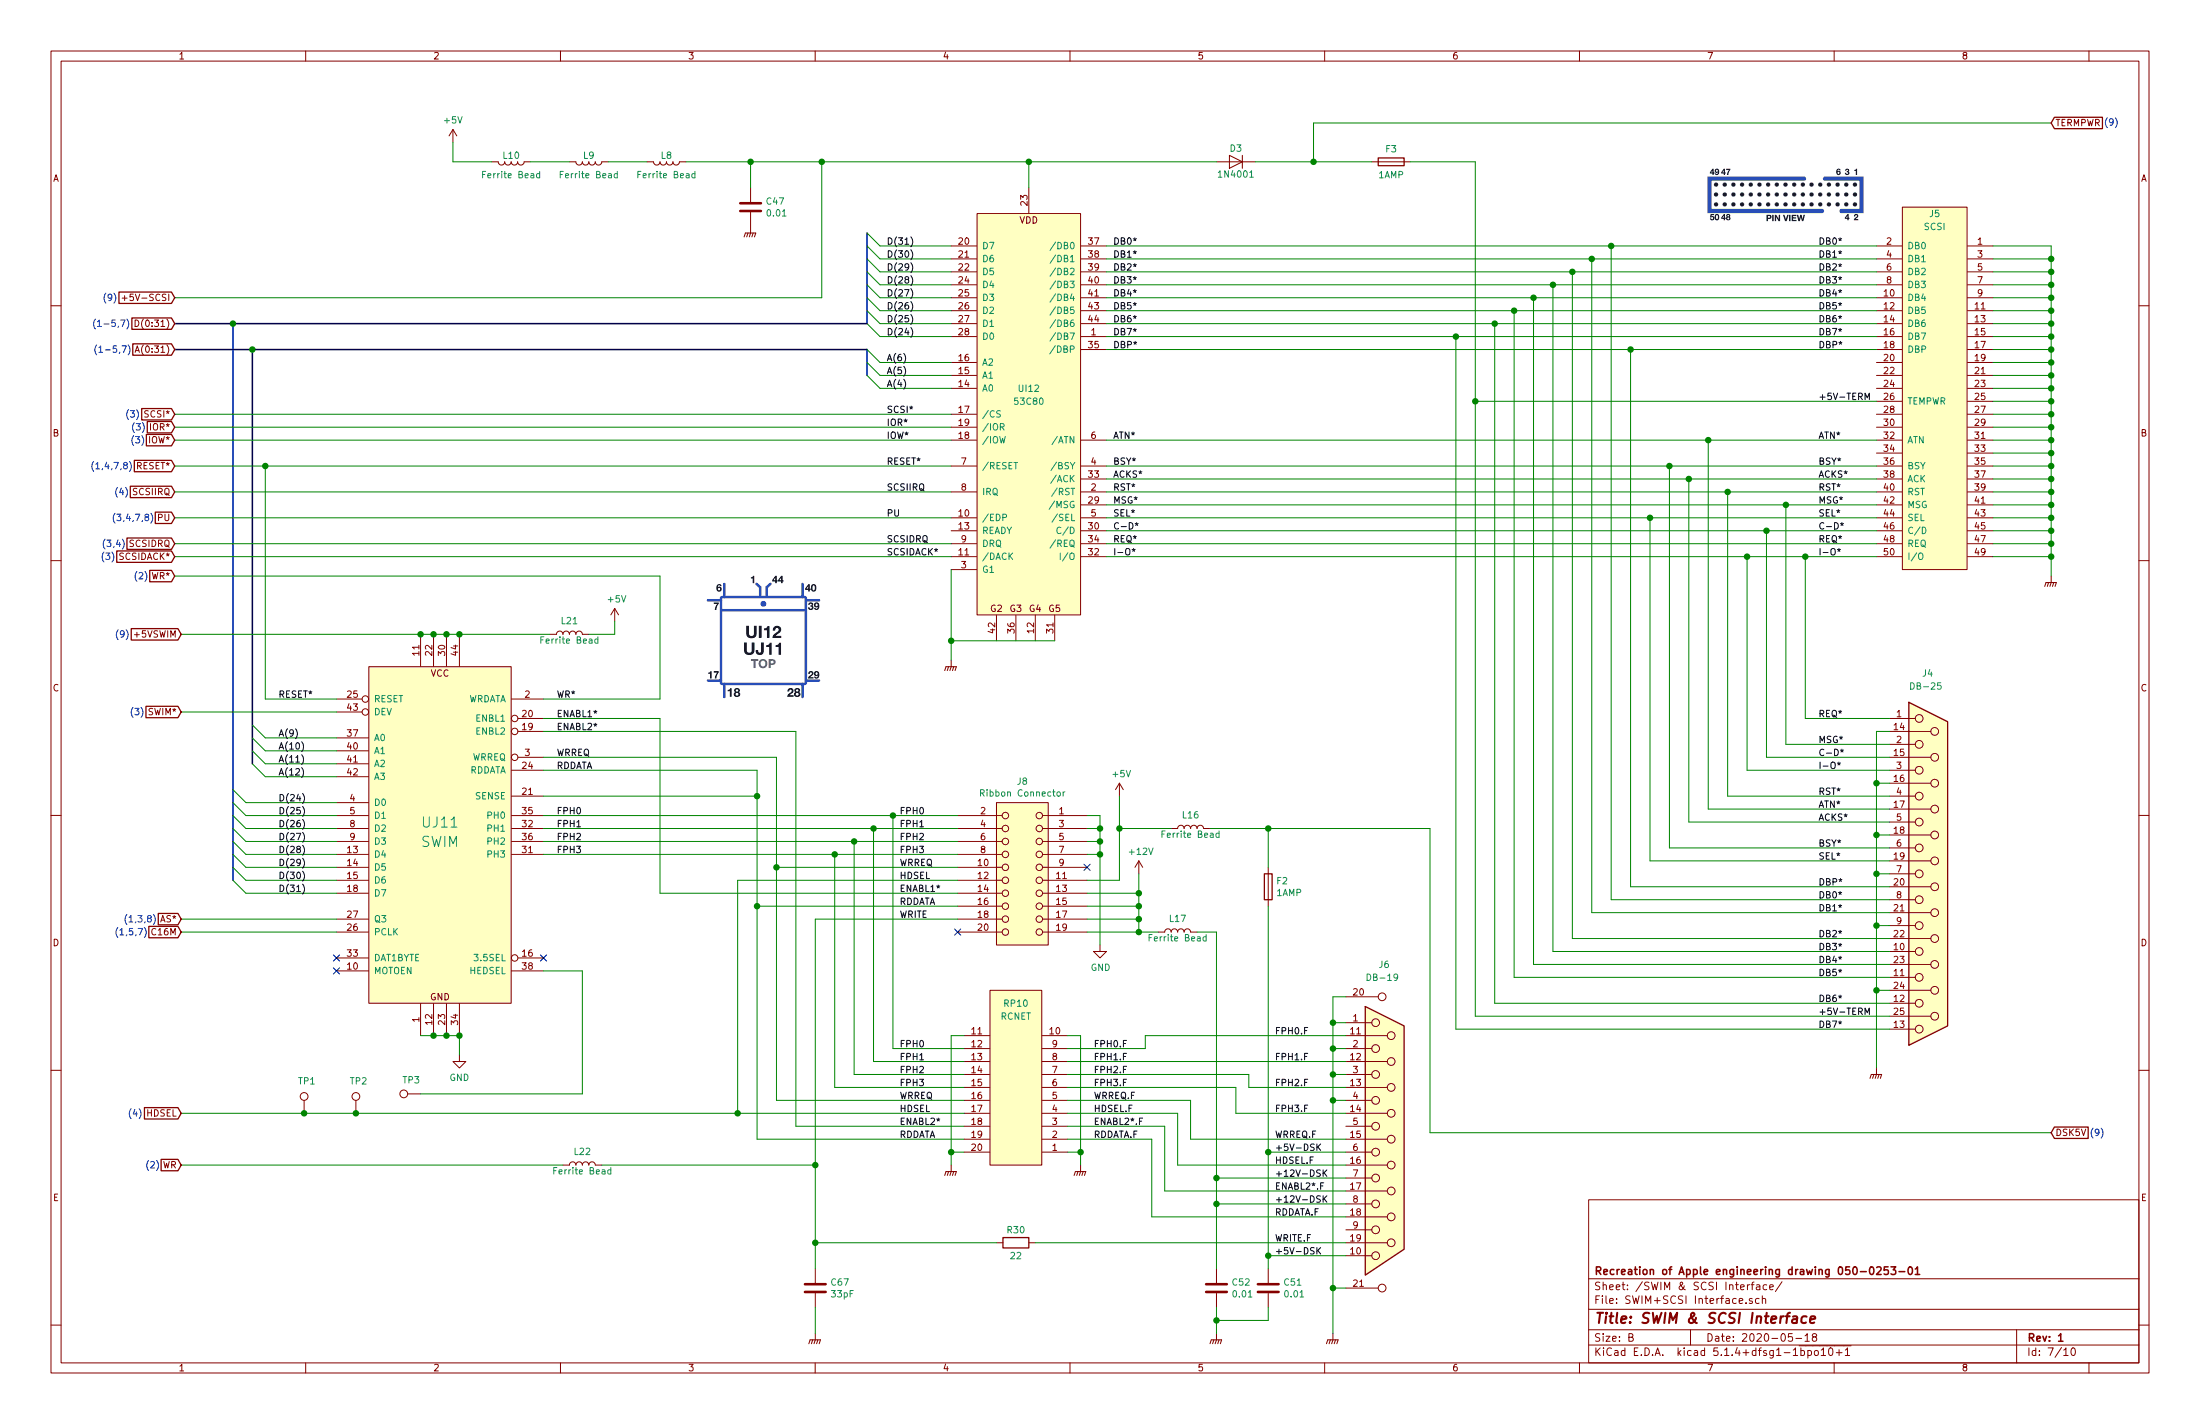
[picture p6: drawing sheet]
EESchema Schematic File Version 4
LIBS:Macintosh SE30 Main Logic Board-cache
EELAYER 30 0
EELAYER END
$Descr B 17000 11000
encoding utf-8
Sheet 7 10
Title "SWIM & SCSI Interface"
Date "2020-05-18"
Rev "1"
Comp "Recreation of Apple engineering drawing 050-0253-01"
Comment1 ""
Comment2 ""
Comment3 ""
Comment4 ""
$EndDescr
$Comp
L Macintosh_SE_30_Components:SCSI J5
U 1 1
P 14950 1650
F 0 "J5" H 14950 1650 50  0000 C CNN
F 1 "SCSI" H 14950 1550 50  0000 C CNN
F 2 "" H 14950 1650 50  0001 C CNN
F 3 "" H 14950 1650 50  0001 C CNN
	1    14950 1650
	1    0    0    -1  
$EndComp
$Comp
L Macintosh_SE_30_Components:DB-19 J6
U 1 1
P 10700 9100
F 0 "J6" H 10650 10750 50  0000 L CNN
F 1 "DB-19" H 10550 10650 50  0000 L CNN
F 2 "" H 10700 9100 50  0001 C CNN
F 3 " ~" H 10700 9100 50  0001 C CNN
	1    10700 9100
	1    0    0    -1  
$EndComp
$Comp
L Macintosh_SE_30_Components:SWIM UJ?
U 1 1
P 3400 5250
AR Path="/5EC2911C" Ref="UJ?"  Part="1" 
AR Path="/5EC6E34D/5EC2911C" Ref="UJ11"  Part="1" 
F 0 "UJ11" H 3400 4150 79  0000 C CNN
F 1 "SWIM" H 3400 4000 79  0000 C CNN
F 2 "" H 3200 5200 50  0001 C CNN
F 3 "" H 3200 5200 50  0001 C CNN
	1    3400 5250
	1    0    0    -1  
$EndComp
Wire Wire Line
	15400 1900 15850 1900
Wire Wire Line
	15850 1900 15850 2000
Wire Wire Line
	15850 4300 15400 4300
Wire Wire Line
	15400 4200 15850 4200
Connection ~ 15850 4200
Wire Wire Line
	15850 4200 15850 4300
Wire Wire Line
	15400 4100 15850 4100
Connection ~ 15850 4100
Wire Wire Line
	15850 4100 15850 4200
Wire Wire Line
	15400 4000 15850 4000
Connection ~ 15850 4000
Wire Wire Line
	15850 4000 15850 4100
Wire Wire Line
	15400 3900 15850 3900
Connection ~ 15850 3900
Wire Wire Line
	15850 3900 15850 4000
Wire Wire Line
	15400 3800 15850 3800
Connection ~ 15850 3800
Wire Wire Line
	15850 3800 15850 3900
Wire Wire Line
	15400 3700 15850 3700
Connection ~ 15850 3700
Wire Wire Line
	15850 3700 15850 3800
Wire Wire Line
	15400 3600 15850 3600
Connection ~ 15850 3600
Wire Wire Line
	15850 3600 15850 3700
Wire Wire Line
	15400 3500 15850 3500
Connection ~ 15850 3500
Wire Wire Line
	15850 3500 15850 3600
Wire Wire Line
	15400 3400 15850 3400
Connection ~ 15850 3400
Wire Wire Line
	15850 3400 15850 3500
Wire Wire Line
	15400 3300 15850 3300
Connection ~ 15850 3300
Wire Wire Line
	15850 3300 15850 3400
Wire Wire Line
	15400 3200 15850 3200
Connection ~ 15850 3200
Wire Wire Line
	15850 3200 15850 3300
Wire Wire Line
	15400 3100 15850 3100
Connection ~ 15850 3100
Wire Wire Line
	15850 3100 15850 3200
Wire Wire Line
	15400 3000 15850 3000
Connection ~ 15850 3000
Wire Wire Line
	15850 3000 15850 3100
Wire Wire Line
	15400 2900 15850 2900
Connection ~ 15850 2900
Wire Wire Line
	15850 2900 15850 3000
Wire Wire Line
	15400 2800 15850 2800
Connection ~ 15850 2800
Wire Wire Line
	15850 2800 15850 2900
Wire Wire Line
	15400 2700 15850 2700
Connection ~ 15850 2700
Wire Wire Line
	15850 2700 15850 2800
Wire Wire Line
	15400 2600 15850 2600
Connection ~ 15850 2600
Wire Wire Line
	15850 2600 15850 2700
Wire Wire Line
	15400 2500 15850 2500
Connection ~ 15850 2500
Wire Wire Line
	15850 2500 15850 2600
Wire Wire Line
	15400 2400 15850 2400
Connection ~ 15850 2400
Wire Wire Line
	15850 2400 15850 2500
Wire Wire Line
	15400 2300 15850 2300
Connection ~ 15850 2300
Wire Wire Line
	15850 2300 15850 2400
Wire Wire Line
	15400 2200 15850 2200
Connection ~ 15850 2200
Wire Wire Line
	15850 2200 15850 2300
Wire Wire Line
	15400 2100 15850 2100
Connection ~ 15850 2100
Wire Wire Line
	15850 2100 15850 2200
Wire Wire Line
	15400 2000 15850 2000
Connection ~ 15850 2000
Wire Wire Line
	15850 2000 15850 2100
Wire Wire Line
	14500 1900 12450 1900
Wire Wire Line
	14500 2700 12600 2700
Wire Wire Line
	14500 2500 11550 2500
Wire Wire Line
	14500 2300 11850 2300
Wire Wire Line
	14500 3800 13350 3800
Wire Wire Line
	14500 4000 12750 4000
Wire Wire Line
	13950 4300 13950 5550
Wire Wire Line
	13950 5550 14600 5550
Connection ~ 13950 4300
Wire Wire Line
	13950 4300 14500 4300
Wire Wire Line
	14500 3100 11400 3100
Text Label 14050 3100 0    50   ~ 0
+5V-TERM
Text Label 14050 3400 0    50   ~ 0
ATN*
Text Label 14050 3600 0    50   ~ 0
BSY*
Text Label 14050 3700 0    50   ~ 0
ACKS*
Text Label 14050 3800 0    50   ~ 0
RST*
Text Label 14050 3900 0    50   ~ 0
MSG*
Text Label 14050 4000 0    50   ~ 0
SEL*
Text Label 14050 4100 0    50   ~ 0
C-D*
Text Label 14050 4200 0    50   ~ 0
REQ*
Text Label 14050 4300 0    50   ~ 0
I-O*
Text Label 14050 2700 0    50   ~ 0
DBP*
Text Label 14050 2600 0    50   ~ 0
DB7*
Text Label 14050 2500 0    50   ~ 0
DB6*
Text Label 14050 2400 0    50   ~ 0
DB5*
Text Label 14050 2300 0    50   ~ 0
DB4*
Text Label 14050 2200 0    50   ~ 0
DB3*
Text Label 14050 2100 0    50   ~ 0
DB2*
Text Label 14050 2000 0    50   ~ 0
DB1*
Text Label 14050 1900 0    50   ~ 0
DB0*
Text Label 14050 5550 0    50   ~ 0
REQ*
Wire Wire Line
	14600 5650 14500 5650
Wire Wire Line
	14500 5650 14500 6050
Wire Wire Line
	14500 7650 14600 7650
Wire Wire Line
	14500 7650 14500 8250
Connection ~ 14500 7650
Wire Wire Line
	14600 6050 14500 6050
Connection ~ 14500 6050
Wire Wire Line
	14500 6050 14500 6450
Wire Wire Line
	14600 6450 14500 6450
Connection ~ 14500 6450
Wire Wire Line
	14500 6450 14500 6750
Wire Wire Line
	14500 6750 14600 6750
Connection ~ 14500 6750
Wire Wire Line
	14500 6750 14500 7150
Wire Wire Line
	14600 7150 14500 7150
Connection ~ 14500 7150
Wire Wire Line
	14500 7150 14500 7650
$Comp
L power:GNDPWR #PWR?
U 1 1
P 14500 8250
F 0 "#PWR?" H 14500 8050 50  0001 C CNN
F 1 "GNDPWR" H 14504 8096 50  0001 C CNN
F 2 "" H 14500 8200 50  0001 C CNN
F 3 "" H 14500 8200 50  0001 C CNN
	1    14500 8250
	1    0    0    -1  
$EndComp
Wire Wire Line
	14600 5750 13800 5750
Wire Wire Line
	13800 5750 13800 3900
Connection ~ 13800 3900
Wire Wire Line
	13800 3900 14500 3900
Text Label 14050 5750 0    50   ~ 0
MSG*
Wire Wire Line
	14600 5850 13650 5850
Wire Wire Line
	13650 5850 13650 4100
Connection ~ 13650 4100
Wire Wire Line
	13650 4100 14500 4100
Text Label 14050 5850 0    50   ~ 0
C-D*
Wire Wire Line
	14600 5950 13500 5950
Wire Wire Line
	13500 5950 13500 4300
Connection ~ 13500 4300
Wire Wire Line
	13500 4300 13950 4300
Text Label 14050 5950 0    50   ~ 0
I-O*
Wire Wire Line
	14600 6150 13350 6150
Wire Wire Line
	13350 6150 13350 3800
Connection ~ 13350 3800
Text Label 14050 6150 0    50   ~ 0
RST*
Wire Wire Line
	14600 6250 13200 6250
Wire Wire Line
	13200 6250 13200 3400
Connection ~ 13200 3400
Wire Wire Line
	13200 3400 14500 3400
Text Label 14050 6250 0    50   ~ 0
ATN*
Wire Wire Line
	14600 6350 13050 6350
Wire Wire Line
	13050 6350 13050 3700
Connection ~ 13050 3700
Wire Wire Line
	13050 3700 14500 3700
Text Label 14050 6350 0    50   ~ 0
ACKS*
Wire Wire Line
	14600 6550 12900 6550
Wire Wire Line
	12900 6550 12900 3600
Connection ~ 12900 3600
Wire Wire Line
	12900 3600 14500 3600
Text Label 14050 6550 0    50   ~ 0
BSY*
Wire Wire Line
	14600 6650 12750 6650
Wire Wire Line
	12750 6650 12750 4000
Connection ~ 12750 4000
Text Label 14050 6650 0    50   ~ 0
SEL*
Wire Wire Line
	14500 2100 12150 2100
Wire Wire Line
	14600 6850 12600 6850
Wire Wire Line
	12600 6850 12600 2700
Connection ~ 12600 2700
Text Label 14050 6850 0    50   ~ 0
DBP*
Wire Wire Line
	14600 6950 12450 6950
Wire Wire Line
	12450 6950 12450 1900
Connection ~ 12450 1900
Text Label 14050 6950 0    50   ~ 0
DB0*
Wire Wire Line
	14600 7050 12300 7050
Wire Wire Line
	12300 7050 12300 2000
Connection ~ 12300 2000
Wire Wire Line
	12300 2000 14500 2000
Text Label 14050 7050 0    50   ~ 0
DB1*
Wire Wire Line
	14600 7250 12150 7250
Wire Wire Line
	12150 7250 12150 2100
Connection ~ 12150 2100
Text Label 14050 7250 0    50   ~ 0
DB2*
Wire Wire Line
	14600 7350 12000 7350
Wire Wire Line
	12000 7350 12000 2200
Connection ~ 12000 2200
Wire Wire Line
	12000 2200 14500 2200
Text Label 14050 7350 0    50   ~ 0
DB3*
Wire Wire Line
	14600 7450 11850 7450
Wire Wire Line
	11850 7450 11850 2300
Connection ~ 11850 2300
Text Label 14050 7450 0    50   ~ 0
DB4*
Wire Wire Line
	14600 7550 11700 7550
Wire Wire Line
	11700 7550 11700 2400
Connection ~ 11700 2400
Wire Wire Line
	11700 2400 14500 2400
Text Label 14050 7550 0    50   ~ 0
DB5*
Wire Wire Line
	11550 7750 11550 2500
Connection ~ 11550 2500
Text Label 14050 7750 0    50   ~ 0
DB6*
Wire Wire Line
	11400 7850 11400 3100
Wire Wire Line
	11250 7950 11250 2600
Connection ~ 11250 2600
Wire Wire Line
	11250 2600 14500 2600
Text Label 14050 7850 0    50   ~ 0
+5V-TERM
Text Label 14050 7950 0    50   ~ 0
DB7*
Wire Wire Line
	8550 3400 13200 3400
Wire Wire Line
	12750 4000 8550 4000
Wire Wire Line
	11550 2500 8550 2500
Wire Wire Line
	8550 2400 11700 2400
Wire Wire Line
	11850 2300 8550 2300
Wire Wire Line
	8550 2200 12000 2200
Wire Wire Line
	8550 3600 12900 3600
Wire Wire Line
	12150 2100 8550 2100
Wire Wire Line
	8550 2000 12300 2000
Wire Wire Line
	12450 1900 8550 1900
Wire Wire Line
	12600 2700 8550 2700
Wire Wire Line
	14500 4200 8550 4200
Wire Wire Line
	8550 3700 13050 3700
Wire Wire Line
	8550 4300 13500 4300
Wire Wire Line
	8550 4100 13650 4100
Wire Wire Line
	8550 3900 13800 3900
Wire Wire Line
	13350 3800 8550 3800
Wire Wire Line
	8550 2600 11250 2600
$Comp
L Macintosh_SE_30_Components:RCNET RP10
U 1 1
P 7850 7850
F 0 "RP10" H 7850 7950 50  0000 C CNN
F 1 "RCNET" H 7850 7850 50  0000 C CNN
F 2 "" H 7850 7850 50  0001 C CNN
F 3 "" H 7850 7850 50  0001 C CNN
	1    7850 7850
	1    0    0    -1  
$EndComp
$Comp
L Macintosh_SE_30_Components:1x10_Ribbon_Conn J?
U 1 1
P 7900 6050
AR Path="/5EC27986" Ref="J?"  Part="1" 
AR Path="/5EC6E34D/5EC27986" Ref="J8"  Part="1" 
F 0 "J8" H 7900 6065 50  0000 C CNN
F 1 "Ribbon Connector" H 7900 5974 50  0000 C CNN
F 2 "" H 7900 6050 50  0001 C CNN
F 3 "" H 7900 6050 50  0001 C CNN
	1    7900 6050
	1    0    0    -1  
$EndComp
$Comp
L Macintosh_SE_30_Components:53C80 UI?
U 1 1
P 7950 2650
AR Path="/5EC25F89" Ref="UI?"  Part="1" 
AR Path="/5EC6E34D/5EC25F89" Ref="UI12"  Part="1" 
F 0 "UI12" H 7950 2300 50  0000 C CNN
F 1 "53C80" H 7950 2200 50  0000 C CNN
F 2 "" H 7950 2650 50  0001 C CNN
F 3 "" H 7950 2650 50  0001 C CNN
	1    7950 2650
	1    0    0    -1  
$EndComp
Wire Wire Line
	11250 7950 14600 7950
Wire Wire Line
	11400 7850 14600 7850
Wire Wire Line
	11550 7750 14600 7750
Connection ~ 11400 3100
Wire Wire Line
	11400 3100 11400 1250
Wire Wire Line
	15850 4300 15850 4450
Connection ~ 15850 4300
$Comp
L power:GNDPWR #PWR?
U 1 1
P 15850 4450
F 0 "#PWR?" H 15850 4250 50  0001 C CNN
F 1 "GNDPWR" H 15854 4296 50  0001 C CNN
F 2 "" H 15850 4400 50  0001 C CNN
F 3 "" H 15850 4400 50  0001 C CNN
	1    15850 4450
	1    0    0    -1  
$EndComp
$Comp
L Device:Fuse F3
U 1 1
P 10750 1250
F 0 "F3" V 10650 1250 50  0000 C CNN
F 1 "1AMP" V 10850 1250 50  0000 C CNN
F 2 "" V 10680 1250 50  0001 C CNN
F 3 "~" H 10750 1250 50  0001 C CNN
	1    10750 1250
	0    1    1    0   
$EndComp
Wire Wire Line
	10900 1250 11400 1250
Wire Wire Line
	10600 1250 10150 1250
$Comp
L Diode:1N4001 D3
U 1 1
P 9550 1250
F 0 "D3" H 9550 1150 50  0000 C CNN
F 1 "1N4001" H 9550 1350 50  0000 C CNN
F 2 "Diode_THT:D_DO-41_SOD81_P10.16mm_Horizontal" H 9550 1075 50  0001 C CNN
F 3 "http://www.vishay.com/docs/88503/1n4001.pdf" H 9550 1250 50  0001 C CNN
	1    9550 1250
	-1   0    0    1   
$EndComp
Wire Wire Line
	10150 1250 10150 950 
Wire Wire Line
	10150 950  15850 950 
Connection ~ 10150 1250
Wire Wire Line
	10150 1250 9700 1250
Text GLabel 15850 950  2    50   Input ~ 0
TERMPWR
Wire Wire Line
	7950 1450 7950 1250
Wire Wire Line
	7950 1250 9400 1250
Text Label 8600 1900 0    50   ~ 0
DB0*
Text Label 8600 2000 0    50   ~ 0
DB1*
Text Label 8600 2100 0    50   ~ 0
DB2*
Text Label 8600 2200 0    50   ~ 0
DB3*
Text Label 8600 2300 0    50   ~ 0
DB4*
Text Label 8600 2400 0    50   ~ 0
DB5*
Text Label 8600 2500 0    50   ~ 0
DB6*
Text Label 8600 2600 0    50   ~ 0
DB7*
Text Label 8600 2700 0    50   ~ 0
DBP*
Text Label 8600 3400 0    50   ~ 0
ATN*
Text Label 8600 3600 0    50   ~ 0
BSY*
Text Label 8600 3700 0    50   ~ 0
ACKS*
Text Label 8600 3800 0    50   ~ 0
RST*
Text Label 8600 3900 0    50   ~ 0
MSG*
Text Label 8600 4000 0    50   ~ 0
SEL*
Text Label 8600 4100 0    50   ~ 0
C-D*
Text Label 8600 4200 0    50   ~ 0
REQ*
Text Label 8600 4300 0    50   ~ 0
I-O*
Wire Wire Line
	7350 4400 7350 4950
Wire Wire Line
	7350 4950 7350 5100
Connection ~ 7350 4950
$Comp
L power:GNDPWR #PWR?
U 1 1
P 7350 5100
F 0 "#PWR?" H 7350 4900 50  0001 C CNN
F 1 "GNDPWR" H 7354 4946 50  0001 C CNN
F 2 "" H 7350 5050 50  0001 C CNN
F 3 "" H 7350 5050 50  0001 C CNN
	1    7350 5100
	1    0    0    -1  
$EndComp
Wire Wire Line
	7350 4300 1350 4300
Text GLabel 1350 4300 0    50   Input ~ 0
SCSIDACK*
Text Label 6850 4300 0    50   ~ 0
SCSIDACK*
Wire Wire Line
	7350 4200 1350 4200
Wire Wire Line
	7350 4000 1350 4000
Wire Wire Line
	7350 3800 1350 3800
Wire Wire Line
	7350 3600 2050 3600
Wire Wire Line
	7350 3400 1350 3400
Wire Wire Line
	7350 3300 1350 3300
Wire Wire Line
	7350 3200 1350 3200
Wire Wire Line
	7350 1900 6800 1900
Wire Wire Line
	6800 3000 7350 3000
Wire Wire Line
	7350 2900 6800 2900
Wire Wire Line
	7350 2500 6800 2500
Wire Wire Line
	7350 2400 6800 2400
Wire Wire Line
	7350 2300 6800 2300
Wire Wire Line
	7350 2200 6800 2200
Wire Wire Line
	7350 2100 6800 2100
Wire Wire Line
	7350 2000 6800 2000
Text Label 6850 4200 0    50   ~ 0
SCSIDRQ
Text Label 6850 4000 0    50   ~ 0
PU
Text Label 6850 3800 0    50   ~ 0
SCSIIRQ
Text Label 6850 3600 0    50   ~ 0
RESET*
Text Label 6850 3400 0    50   ~ 0
IOW*
Text Label 6850 3300 0    50   ~ 0
IOR*
Text Label 6850 3200 0    50   ~ 0
SCSI*
Text Label 6850 3000 0    50   ~ 0
A(4)
Text Label 6850 2900 0    50   ~ 0
A(5)
Text Label 6850 2600 0    50   ~ 0
D(24)
Text Label 6850 2500 0    50   ~ 0
D(25)
Text Label 6850 2400 0    50   ~ 0
D(26)
Text Label 6850 2300 0    50   ~ 0
D(27)
Text Label 6850 2200 0    50   ~ 0
D(28)
Text Label 6850 2100 0    50   ~ 0
D(29)
Text Label 6850 2000 0    50   ~ 0
D(30)
Text Label 6850 1900 0    50   ~ 0
D(31)
Text GLabel 1350 4200 0    50   Input ~ 0
SCSIDRQ
Text GLabel 1350 4000 0    50   Input ~ 0
PU
Text GLabel 1350 3800 0    50   Input ~ 0
SCSIIRQ
Text GLabel 1350 3600 0    50   Input ~ 0
RESET*
Text GLabel 1350 3400 0    50   Input ~ 0
IOW*
Text GLabel 1350 3300 0    50   Input ~ 0
IOR*
Text GLabel 1350 3200 0    50   Input ~ 0
SCSI*
Text GLabel 1350 2700 0    50   Input ~ 0
A(0:31)
Text GLabel 1350 2500 0    50   Input ~ 0
D(0:31)
Wire Wire Line
	7950 1250 6350 1250
Wire Wire Line
	6350 1250 6350 2300
Wire Wire Line
	6350 2300 1350 2300
Connection ~ 7950 1250
Text GLabel 1350 2300 0    50   Input ~ 0
+5V-SCSI
Wire Wire Line
	6350 1250 5800 1250
Connection ~ 6350 1250
Wire Wire Line
	5800 1250 5800 1450
Connection ~ 5800 1250
Wire Wire Line
	5800 1250 5300 1250
$Comp
L Device:C C47
U 1 1
P 5800 1600
F 0 "C47" H 5915 1646 50  0000 L CNN
F 1 "0.01" H 5915 1555 50  0000 L CNN
F 2 "" H 5838 1450 50  0001 C CNN
F 3 "~" H 5800 1600 50  0001 C CNN
	1    5800 1600
	1    0    0    -1  
$EndComp
$Comp
L power:GNDPWR #PWR?
U 1 1
P 5800 1750
F 0 "#PWR?" H 5800 1550 50  0001 C CNN
F 1 "GNDPWR" H 5804 1596 50  0001 C CNN
F 2 "" H 5800 1700 50  0001 C CNN
F 3 "" H 5800 1700 50  0001 C CNN
	1    5800 1750
	1    0    0    -1  
$EndComp
$Comp
L Device:L L8
U 1 1
P 5150 1250
F 0 "L8" V 5100 1250 50  0000 C CNN
F 1 "Ferrite Bead" V 5250 1250 50  0000 C CNN
F 2 "" H 5150 1250 50  0001 C CNN
F 3 "~" H 5150 1250 50  0001 C CNN
	1    5150 1250
	0    1    1    0   
$EndComp
Wire Wire Line
	5000 1250 4700 1250
$Comp
L Device:L L9
U 1 1
P 4550 1250
F 0 "L9" V 4500 1250 50  0000 C CNN
F 1 "Ferrite Bead" V 4650 1250 50  0000 C CNN
F 2 "" H 4550 1250 50  0001 C CNN
F 3 "~" H 4550 1250 50  0001 C CNN
	1    4550 1250
	0    1    1    0   
$EndComp
Wire Wire Line
	4400 1250 4100 1250
$Comp
L Device:L L10
U 1 1
P 3950 1250
F 0 "L10" V 3900 1250 50  0000 C CNN
F 1 "Ferrite Bead" V 4050 1250 50  0000 C CNN
F 2 "" H 3950 1250 50  0001 C CNN
F 3 "~" H 3950 1250 50  0001 C CNN
	1    3950 1250
	0    1    1    0   
$EndComp
Wire Wire Line
	3800 1250 3500 1250
Wire Wire Line
	3500 1250 3500 1100
$Comp
L power:+5V #PWR?
U 1 1
P 3500 1100
F 0 "#PWR?" H 3500 950 50  0001 C CNN
F 1 "+5V" H 3500 1273 50  0000 C CNN
F 2 "" H 3500 1100 50  0001 C CNN
F 3 "" H 3500 1100 50  0001 C CNN
	1    3500 1100
	1    0    0    -1  
$EndComp
Wire Wire Line
	4200 6400 6750 6400
Wire Wire Line
	4200 6500 6600 6500
Wire Wire Line
	4200 6600 6450 6600
Wire Wire Line
	2600 5400 2050 5400
Wire Wire Line
	2050 5400 2050 3600
Connection ~ 2050 3600
Wire Wire Line
	2050 3600 1350 3600
Text Label 2150 5400 0    50   ~ 0
RESET*
Wire Wire Line
	2600 6000 2050 6000
Wire Wire Line
	2600 5700 2050 5700
Wire Wire Line
	2600 5800 2050 5800
Wire Wire Line
	2600 5900 2050 5900
Wire Wire Line
	2600 6200 1900 6200
Wire Wire Line
	1900 6900 2600 6900
Wire Wire Line
	2600 6800 1900 6800
Wire Wire Line
	2600 6700 1900 6700
Wire Wire Line
	2600 6600 1900 6600
Wire Wire Line
	2600 6500 1900 6500
Wire Wire Line
	2600 6400 1900 6400
Wire Wire Line
	2600 6300 1900 6300
Wire Wire Line
	2600 7100 1400 7100
Wire Wire Line
	2600 7200 1400 7200
NoConn ~ 2600 7400
NoConn ~ 2600 7500
NoConn ~ 4200 7400
Text GLabel 1400 7100 0    50   Input ~ 0
AS*
Text GLabel 1400 7200 0    50   Input ~ 0
C16M
Wire Wire Line
	3550 8000 3550 8150
$Comp
L power:GND #PWR?
U 1 1
P 3550 8150
F 0 "#PWR?" H 3550 7900 50  0001 C CNN
F 1 "GND" H 3550 7977 50  0000 C CNN
F 2 "" H 3550 8150 50  0001 C CNN
F 3 "" H 3550 8150 50  0001 C CNN
	1    3550 8150
	1    0    0    -1  
$EndComp
Wire Wire Line
	2600 5500 1400 5500
Text GLabel 1400 5500 0    50   Input ~ 0
SWIM*
Text Label 2150 5700 0    50   ~ 0
A(9)
Text Label 2150 5800 0    50   ~ 0
A(10)
Text Label 2150 5900 0    50   ~ 0
A(11)
Text Label 2150 6000 0    50   ~ 0
A(12)
Text Label 2150 6200 0    50   ~ 0
D(24)
Text Label 2150 6300 0    50   ~ 0
D(25)
Text Label 2150 6400 0    50   ~ 0
D(26)
Text Label 2150 6500 0    50   ~ 0
D(27)
Text Label 2150 6600 0    50   ~ 0
D(28)
Text Label 2150 6700 0    50   ~ 0
D(29)
Text Label 2150 6800 0    50   ~ 0
D(30)
Text Label 2150 6900 0    50   ~ 0
D(31)
Text Label 4300 6300 0    50   ~ 0
FPH0
Text Label 4300 6400 0    50   ~ 0
FPH1
Text Label 4300 6500 0    50   ~ 0
FPH2
Text Label 4300 6600 0    50   ~ 0
FPH3
Wire Wire Line
	7400 7000 5850 7000
Wire Wire Line
	5850 7000 5850 6150
Wire Wire Line
	5850 5950 4200 5950
Wire Wire Line
	4200 6150 5850 6150
Connection ~ 5850 6150
Wire Wire Line
	5850 6150 5850 5950
Text Label 4300 5950 0    50   ~ 0
RDDATA
Wire Wire Line
	5850 7000 5850 8800
Wire Wire Line
	5850 8800 7450 8800
Connection ~ 5850 7000
Wire Wire Line
	4200 5850 6000 5850
Wire Wire Line
	6000 5850 6000 6700
Wire Wire Line
	6000 6700 7400 6700
Wire Wire Line
	6000 6700 6000 8500
Wire Wire Line
	6000 8500 7450 8500
Connection ~ 6000 6700
Text Label 4300 5850 0    50   ~ 0
WRREQ
Wire Wire Line
	4200 5650 6150 5650
Wire Wire Line
	6150 5650 6150 8700
Wire Wire Line
	6150 8700 7450 8700
Text Label 4300 5650 0    50   ~ 0
ENABL2*
Wire Wire Line
	4200 5550 5100 5550
Wire Wire Line
	5100 5550 5100 6900
Wire Wire Line
	5100 6900 7400 6900
Text Label 4300 5550 0    50   ~ 0
ENABL1*
Text Label 6950 6900 0    50   ~ 0
ENABL1*
Text Label 6950 7000 0    50   ~ 0
RDDATA
Text Label 6950 6700 0    50   ~ 0
WRREQ
Text Label 6950 6600 0    50   ~ 0
FPH3
Text Label 6950 6500 0    50   ~ 0
FPH2
Text Label 6950 6400 0    50   ~ 0
FPH1
Text Label 6950 6300 0    50   ~ 0
FPH0
Wire Wire Line
	4200 6300 6900 6300
Wire Wire Line
	7450 8100 6900 8100
Wire Wire Line
	6900 8100 6900 6300
Connection ~ 6900 6300
Wire Wire Line
	6900 6300 7400 6300
Wire Wire Line
	7450 8200 6750 8200
Wire Wire Line
	6750 8200 6750 6400
Connection ~ 6750 6400
Wire Wire Line
	6750 6400 7400 6400
Wire Wire Line
	7450 8300 6600 8300
Wire Wire Line
	6600 8300 6600 6500
Connection ~ 6600 6500
Wire Wire Line
	6600 6500 7400 6500
Wire Wire Line
	7450 8400 6450 8400
Wire Wire Line
	6450 8400 6450 6600
Connection ~ 6450 6600
Wire Wire Line
	6450 6600 7400 6600
Text Label 6950 8100 0    50   ~ 0
FPH0
Text Label 6950 8200 0    50   ~ 0
FPH1
Text Label 6950 8300 0    50   ~ 0
FPH2
Text Label 6950 8400 0    50   ~ 0
FPH3
Text Label 6950 8500 0    50   ~ 0
WRREQ
Wire Wire Line
	7450 8600 5700 8600
Text GLabel 1400 8600 0    50   Input ~ 0
HDSEL
Text Label 6950 8600 0    50   ~ 0
HDSEL
Text Label 6950 8700 0    50   ~ 0
ENABL2*
Text Label 6950 8800 0    50   ~ 0
RDDATA
Wire Wire Line
	7400 7100 6300 7100
Text Label 6950 7100 0    50   ~ 0
WRITE
NoConn ~ 7400 7200
NoConn ~ 8400 6700
Wire Wire Line
	7400 6800 5700 6800
Wire Wire Line
	5700 6800 5700 8600
Connection ~ 5700 8600
Wire Wire Line
	5700 8600 2750 8600
Text Label 6950 6800 0    50   ~ 0
HDSEL
$Comp
L Connector:TestPoint TP3
U 1 1
P 3250 8450
F 0 "TP3" V 3353 8522 50  0000 C CNN
F 1 "TestPoint" V 3354 8522 50  0001 C CNN
F 2 "" H 3450 8450 50  0001 C CNN
F 3 "~" H 3450 8450 50  0001 C CNN
	1    3250 8450
	0    -1   -1   0   
$EndComp
Wire Wire Line
	4200 7500 4500 7500
Wire Wire Line
	4500 7500 4500 8450
Wire Wire Line
	4500 8450 3250 8450
$Comp
L Connector:TestPoint TP2
U 1 1
P 2750 8600
F 0 "TP2" H 2700 8850 50  0000 L CNN
F 1 "TestPoint" H 2808 8627 50  0001 L CNN
F 2 "" H 2950 8600 50  0001 C CNN
F 3 "~" H 2950 8600 50  0001 C CNN
	1    2750 8600
	1    0    0    -1  
$EndComp
Connection ~ 2750 8600
Wire Wire Line
	2750 8600 2350 8600
$Comp
L Connector:TestPoint TP1
U 1 1
P 2350 8600
F 0 "TP1" H 2300 8850 50  0000 L CNN
F 1 "TestPoint" H 2408 8627 50  0001 L CNN
F 2 "" H 2550 8600 50  0001 C CNN
F 3 "~" H 2550 8600 50  0001 C CNN
	1    2350 8600
	1    0    0    -1  
$EndComp
Connection ~ 2350 8600
Wire Wire Line
	2350 8600 1400 8600
Text GLabel 1400 9000 0    50   Input ~ 0
WR
$Comp
L Device:C C67
U 1 1
P 6300 9950
F 0 "C67" H 6415 9996 50  0000 L CNN
F 1 "33pF" H 6415 9905 50  0000 L CNN
F 2 "" H 6338 9800 50  0001 C CNN
F 3 "~" H 6300 9950 50  0001 C CNN
	1    6300 9950
	1    0    0    -1  
$EndComp
Wire Wire Line
	6300 10100 6300 10300
$Comp
L power:GNDPWR #PWR?
U 1 1
P 6300 10300
F 0 "#PWR?" H 6300 10100 50  0001 C CNN
F 1 "GNDPWR" H 6304 10146 50  0001 C CNN
F 2 "" H 6300 10250 50  0001 C CNN
F 3 "" H 6300 10250 50  0001 C CNN
	1    6300 10300
	1    0    0    -1  
$EndComp
Wire Wire Line
	6300 9600 7700 9600
Connection ~ 6300 9600
Wire Wire Line
	6300 9600 6300 9800
Wire Wire Line
	10400 9600 8000 9600
$Comp
L Device:L L22
U 1 1
P 4500 9000
F 0 "L22" V 4600 9000 50  0000 C CNN
F 1 "Ferrite Bead" V 4450 9000 50  0000 C CNN
F 2 "" H 4500 9000 50  0001 C CNN
F 3 "~" H 4500 9000 50  0001 C CNN
	1    4500 9000
	0    -1   -1   0   
$EndComp
Wire Wire Line
	6300 7100 6300 9000
Wire Wire Line
	1400 9000 4350 9000
Wire Wire Line
	4650 9000 6300 9000
Connection ~ 6300 9000
Wire Wire Line
	6300 9000 6300 9600
Wire Wire Line
	7450 8000 7350 8000
Wire Wire Line
	7350 8000 7350 8900
Wire Wire Line
	7350 8900 7450 8900
Wire Wire Line
	7350 8900 7350 9000
Connection ~ 7350 8900
$Comp
L power:GNDPWR #PWR?
U 1 1
P 7350 9000
F 0 "#PWR?" H 7350 8800 50  0001 C CNN
F 1 "GNDPWR" H 7354 8846 50  0001 C CNN
F 2 "" H 7350 8950 50  0001 C CNN
F 3 "" H 7350 8950 50  0001 C CNN
	1    7350 9000
	1    0    0    -1  
$EndComp
Wire Wire Line
	8250 8000 8350 8000
Wire Wire Line
	8350 8000 8350 8900
Wire Wire Line
	8350 8900 8250 8900
Wire Wire Line
	8350 8900 8350 9000
Connection ~ 8350 8900
$Comp
L power:GNDPWR #PWR?
U 1 1
P 8350 9000
F 0 "#PWR?" H 8350 8800 50  0001 C CNN
F 1 "GNDPWR" H 8354 8846 50  0001 C CNN
F 2 "" H 8350 8950 50  0001 C CNN
F 3 "" H 8350 8950 50  0001 C CNN
	1    8350 9000
	1    0    0    -1  
$EndComp
Wire Wire Line
	10400 7700 10300 7700
Wire Wire Line
	10300 7700 10300 7900
Wire Wire Line
	10300 7900 10400 7900
Wire Wire Line
	10300 7900 10300 8100
Wire Wire Line
	10300 8100 10400 8100
Connection ~ 10300 7900
Wire Wire Line
	10300 8100 10300 8300
Wire Wire Line
	10300 8300 10400 8300
Connection ~ 10300 8100
Wire Wire Line
	10300 8300 10300 8500
Wire Wire Line
	10300 8500 10400 8500
Connection ~ 10300 8300
Wire Wire Line
	10300 8500 10300 9950
Wire Wire Line
	10300 9950 10400 9950
Connection ~ 10300 8500
Wire Wire Line
	10300 9950 10300 10300
Connection ~ 10300 9950
$Comp
L power:GNDPWR #PWR?
U 1 1
P 10300 10300
F 0 "#PWR?" H 10300 10100 50  0001 C CNN
F 1 "GNDPWR" H 10304 10146 50  0001 C CNN
F 2 "" H 10300 10250 50  0001 C CNN
F 3 "" H 10300 10250 50  0001 C CNN
	1    10300 10300
	1    0    0    -1  
$EndComp
Wire Wire Line
	8250 8100 8850 8100
Wire Wire Line
	8850 8100 8850 8000
Wire Wire Line
	8850 8000 10400 8000
Text Label 8450 8100 0    50   ~ 0
FPH0.F
Wire Wire Line
	8250 8200 10400 8200
Text Label 8450 8200 0    50   ~ 0
FPH1.F
Wire Wire Line
	8250 8300 9650 8300
Wire Wire Line
	9650 8300 9650 8400
Wire Wire Line
	9650 8400 10400 8400
Text Label 8450 8300 0    50   ~ 0
FPH2.F
Wire Wire Line
	8250 8400 9550 8400
Wire Wire Line
	9550 8400 9550 8600
Wire Wire Line
	9550 8600 10400 8600
Text Label 8450 8400 0    50   ~ 0
FPH3.F
Wire Wire Line
	8250 8500 9200 8500
Wire Wire Line
	9200 8500 9200 8800
Wire Wire Line
	9200 8800 10400 8800
Text Label 8450 8500 0    50   ~ 0
WRREQ.F
Wire Wire Line
	8250 8600 9100 8600
Wire Wire Line
	9100 8600 9100 9000
Wire Wire Line
	9100 9000 10400 9000
Text Label 8450 8600 0    50   ~ 0
HDSEL.F
Wire Wire Line
	8250 8700 9000 8700
Wire Wire Line
	9000 8700 9000 9200
Wire Wire Line
	9000 9200 10400 9200
Text Label 8450 8700 0    50   ~ 0
ENABL2*.F
Wire Wire Line
	8250 8800 8900 8800
Wire Wire Line
	8900 8800 8900 9400
Wire Wire Line
	8900 9400 10400 9400
Text Label 8450 8800 0    50   ~ 0
RDDATA.F
Text Label 9850 9200 0    50   ~ 0
ENABL2*.F
Text Label 9850 9000 0    50   ~ 0
HDSEL.F
Text Label 9850 8800 0    50   ~ 0
WRREQ.F
Text Label 9850 8600 0    50   ~ 0
FPH3.F
Text Label 9850 8400 0    50   ~ 0
FPH2.F
Text Label 9850 8200 0    50   ~ 0
FPH1.F
Text Label 9850 8000 0    50   ~ 0
FPH0.F
Wire Wire Line
	10400 8900 9800 8900
Text Label 9850 8900 0    50   ~ 0
+5V-DSK
Wire Wire Line
	10400 9700 9800 9700
Wire Wire Line
	9800 9700 9800 8900
Text Label 9850 9700 0    50   ~ 0
+5V-DSK
Wire Wire Line
	9800 6400 9350 6400
$Comp
L Device:L L16
U 1 1
P 9200 6400
F 0 "L16" V 9300 6400 50  0000 C CNN
F 1 "Ferrite Bead" V 9150 6400 50  0000 C CNN
F 2 "" H 9200 6400 50  0001 C CNN
F 3 "~" H 9200 6400 50  0001 C CNN
	1    9200 6400
	0    -1   -1   0   
$EndComp
Wire Wire Line
	8400 6800 8650 6800
Wire Wire Line
	8650 6800 8650 6400
Wire Wire Line
	9050 6400 8650 6400
Connection ~ 8650 6400
Wire Wire Line
	8650 6400 8650 6150
$Comp
L Device:Fuse F2
U 1 1
P 9800 6850
F 0 "F2" H 9860 6896 50  0000 L CNN
F 1 "1AMP" H 9860 6805 50  0000 L CNN
F 2 "" V 9730 6850 50  0001 C CNN
F 3 "~" H 9800 6850 50  0001 C CNN
	1    9800 6850
	1    0    0    -1  
$EndComp
Wire Wire Line
	9800 8900 9800 7000
Connection ~ 9800 8900
Wire Wire Line
	9800 6700 9800 6400
Wire Wire Line
	9800 6400 11050 6400
Wire Wire Line
	11050 6400 11050 8750
Wire Wire Line
	11050 8750 15850 8750
Connection ~ 9800 6400
Text GLabel 15850 8750 2    50   Input ~ 0
DSK5V
Wire Wire Line
	8400 6300 8500 6300
Wire Wire Line
	8500 6300 8500 6400
Wire Wire Line
	8500 6600 8400 6600
Wire Wire Line
	8400 6500 8500 6500
Connection ~ 8500 6500
Wire Wire Line
	8500 6500 8500 6600
Wire Wire Line
	8400 6400 8500 6400
Connection ~ 8500 6400
Wire Wire Line
	8500 6400 8500 6500
Wire Wire Line
	8500 6600 8500 7300
Connection ~ 8500 6600
$Comp
L power:GND #PWR?
U 1 1
P 8500 7300
F 0 "#PWR?" H 8500 7050 50  0001 C CNN
F 1 "GND" H 8505 7127 50  0000 C CNN
F 2 "" H 8500 7300 50  0001 C CNN
F 3 "" H 8500 7300 50  0001 C CNN
	1    8500 7300
	1    0    0    -1  
$EndComp
$Comp
L power:+5V #PWR?
U 1 1
P 8650 6150
F 0 "#PWR?" H 8650 6000 50  0001 C CNN
F 1 "+5V" H 8665 6323 50  0000 C CNN
F 2 "" H 8650 6150 50  0001 C CNN
F 3 "" H 8650 6150 50  0001 C CNN
	1    8650 6150
	1    0    0    -1  
$EndComp
Wire Wire Line
	8400 6900 8800 6900
Wire Wire Line
	8800 7200 8400 7200
Wire Wire Line
	8400 7100 8800 7100
Connection ~ 8800 7100
Wire Wire Line
	8800 7100 8800 7200
Wire Wire Line
	8400 7000 8800 7000
Wire Wire Line
	8800 6900 8800 7000
Connection ~ 8800 7000
Wire Wire Line
	8800 7000 8800 7100
Wire Wire Line
	8800 7200 8950 7200
Connection ~ 8800 7200
$Comp
L Device:L L17
U 1 1
P 9100 7200
F 0 "L17" V 9200 7200 50  0000 C CNN
F 1 "Ferrite Bead" V 9050 7200 50  0000 C CNN
F 2 "" H 9100 7200 50  0001 C CNN
F 3 "~" H 9100 7200 50  0001 C CNN
	1    9100 7200
	0    -1   -1   0   
$EndComp
Wire Wire Line
	9250 7200 9400 7200
$Comp
L Device:C C52
U 1 1
P 9400 9950
F 0 "C52" H 9515 9996 50  0000 L CNN
F 1 "0.01" H 9515 9905 50  0000 L CNN
F 2 "" H 9438 9800 50  0001 C CNN
F 3 "~" H 9400 9950 50  0001 C CNN
	1    9400 9950
	1    0    0    -1  
$EndComp
$Comp
L Device:C C51
U 1 1
P 9800 9950
F 0 "C51" H 9915 9996 50  0000 L CNN
F 1 "0.01" H 9915 9905 50  0000 L CNN
F 2 "" H 9838 9800 50  0001 C CNN
F 3 "~" H 9800 9950 50  0001 C CNN
	1    9800 9950
	1    0    0    -1  
$EndComp
Wire Wire Line
	9400 7200 9400 9100
Wire Wire Line
	9800 9700 9800 9800
Connection ~ 9800 9700
Wire Wire Line
	9400 10100 9400 10200
Wire Wire Line
	9400 10200 9800 10200
Wire Wire Line
	9800 10200 9800 10100
Wire Wire Line
	9400 10200 9400 10300
Connection ~ 9400 10200
$Comp
L power:GNDPWR #PWR?
U 1 1
P 9400 10300
F 0 "#PWR?" H 9400 10100 50  0001 C CNN
F 1 "GNDPWR" H 9404 10146 50  0001 C CNN
F 2 "" H 9400 10250 50  0001 C CNN
F 3 "" H 9400 10250 50  0001 C CNN
	1    9400 10300
	1    0    0    -1  
$EndComp
Text GLabel 1400 4900 0    50   Input ~ 0
+5VSWIM
Wire Wire Line
	4550 4900 4750 4900
Wire Wire Line
	4750 4900 4750 4800
$Comp
L power:+5V #PWR?
U 1 1
P 4750 4800
F 0 "#PWR?" H 4750 4650 50  0001 C CNN
F 1 "+5V" H 4765 4973 50  0000 C CNN
F 2 "" H 4750 4800 50  0001 C CNN
F 3 "" H 4750 4800 50  0001 C CNN
	1    4750 4800
	1    0    0    -1  
$EndComp
$Comp
L Device:L L21
U 1 1
P 4400 4900
F 0 "L21" V 4500 4900 50  0000 C CNN
F 1 "Ferrite Bead" V 4350 4900 50  0000 C CNN
F 2 "" H 4400 4900 50  0001 C CNN
F 3 "~" H 4400 4900 50  0001 C CNN
	1    4400 4900
	0    -1   -1   0   
$EndComp
Wire Wire Line
	4200 5400 5100 5400
Wire Wire Line
	5100 5400 5100 4450
Wire Wire Line
	5100 4450 1350 4450
Text GLabel 1350 4450 0    50   Input ~ 0
WR*
Wire Wire Line
	6800 2600 7350 2600
Wire Wire Line
	6800 2800 7350 2800
Wire Wire Line
	7350 4950 8150 4950
Entry Wire Line
	2050 5700 1950 5600
Entry Wire Line
	2050 5800 1950 5700
Entry Wire Line
	2050 5900 1950 5800
Entry Wire Line
	2050 6000 1950 5900
Entry Wire Line
	6800 2800 6700 2700
Text Label 6850 2800 0    50   ~ 0
A(6)
Entry Wire Line
	6800 2900 6700 2800
Entry Wire Line
	6800 3000 6700 2900
Wire Bus Line
	6700 2700 1950 2700
Wire Bus Line
	1350 2700 1950 2700
Connection ~ 1950 2700
Entry Wire Line
	6800 2500 6700 2400
Entry Wire Line
	6800 2400 6700 2300
Entry Wire Line
	6800 2300 6700 2200
Entry Wire Line
	6800 2200 6700 2100
Entry Wire Line
	6800 2100 6700 2000
Entry Wire Line
	6800 2000 6700 1900
Entry Wire Line
	6800 1900 6700 1800
Entry Wire Line
	1900 6900 1800 6800
Entry Wire Line
	1900 6800 1800 6700
Entry Wire Line
	1900 6700 1800 6600
Entry Wire Line
	1900 6600 1800 6500
Entry Wire Line
	1900 6500 1800 6400
Entry Wire Line
	1900 6400 1800 6300
Entry Wire Line
	1900 6300 1800 6200
Entry Wire Line
	1900 6200 1800 6100
Wire Bus Line
	1350 2500 1800 2500
Wire Bus Line
	6700 2500 1800 2500
Connection ~ 1800 2500
Text Notes 910  2335 2    50   ~ 0
(9)
Text Notes 1010 2535 2    50   ~ 0
(1-5,7)
Text Notes 1020 2735 2    50   ~ 0
(1-5,7)
Text Notes 1085 3235 2    50   ~ 0
(3)
Text Notes 1130 3335 2    50   ~ 0
(3)
Text Notes 1125 3435 2    50   ~ 0
(3)
Text Notes 1030 3635 2    50   ~ 0
(1,4,7,8)
Text Notes 1000 3835 2    50   ~ 0
(4)
Text Notes 1195 4035 2    50   ~ 0
(3,4,7,8)
Text Notes 975  4235 2    50   ~ 0
(3,4)
Text Notes 895  4335 2    50   ~ 0
(3)
Text Notes 1150 4485 2    50   ~ 0
(2)
Text Notes 1005 4935 2    50   ~ 0
(9)
Text Notes 1120 5535 2    50   ~ 0
(3)
Text Notes 1215 7135 2    50   ~ 0
(1,3,8)
Text Notes 1145 7235 2    50   ~ 0
(1,5,7)
Text Notes 1105 8635 2    50   ~ 0
(4)
Text Notes 1240 9035 2    50   ~ 0
(2)
Text Notes 16255 980  0    50   ~ 0
(9)
Text Notes 16145 8785 0    50   ~ 0
(9)
$Comp
L Connector:DB25_Female J4
U 1 1
P 14900 6750
F 0 "J4" H 14850 8300 50  0000 L CNN
F 1 "DB-25" H 14750 8200 50  0000 L CNN
F 2 "" H 14900 6750 50  0001 C CNN
F 3 " ~" H 14900 6750 50  0001 C CNN
	1    14900 6750
	1    0    0    -1  
$EndComp
$Comp
L Device:R R30
U 1 1
P 7850 9600
F 0 "R30" V 7750 9600 50  0000 C CNN
F 1 "22" V 7950 9600 50  0000 C CNN
F 2 "" V 7780 9600 50  0001 C CNN
F 3 "~" H 7850 9600 50  0001 C CNN
	1    7850 9600
	0    1    1    0   
$EndComp
Wire Wire Line
	4250 4900 3550 4900
Connection ~ 3250 4900
Wire Wire Line
	3250 4900 1400 4900
Connection ~ 3350 4900
Wire Wire Line
	3350 4900 3250 4900
Connection ~ 3450 4900
Wire Wire Line
	3450 4900 3350 4900
Connection ~ 3550 4900
Wire Wire Line
	3550 4900 3450 4900
Wire Wire Line
	3250 8000 3350 8000
Connection ~ 3550 8000
Connection ~ 3350 8000
Wire Wire Line
	3350 8000 3450 8000
Connection ~ 3450 8000
Wire Wire Line
	3450 8000 3550 8000
Text Label 4300 5400 0    50   ~ 0
WR*
$Comp
L power:+12V #PWR?
U 1 1
P 8800 6750
F 0 "#PWR?" H 8800 6600 50  0001 C CNN
F 1 "+12V" H 8815 6923 50  0000 C CNN
F 2 "" H 8800 6750 50  0001 C CNN
F 3 "" H 8800 6750 50  0001 C CNN
	1    8800 6750
	1    0    0    -1  
$EndComp
Wire Wire Line
	8800 6750 8800 6900
Connection ~ 8800 6900
Wire Wire Line
	10400 9100 9400 9100
Connection ~ 9400 9100
Wire Wire Line
	9400 9100 9400 9300
Wire Wire Line
	10400 9300 9400 9300
Connection ~ 9400 9300
Wire Wire Line
	9400 9300 9400 9800
Text Label 9850 9100 0    50   ~ 0
+12V-DSK
Text Label 9850 9300 0    50   ~ 0
+12V-DSK
Entry Wire Line
	6800 2600 6700 2500
Wire Bus Line
	6700 2700 6700 2900
Wire Bus Line
	1950 2700 1950 5900
Wire Bus Line
	6700 1800 6700 2500
Wire Bus Line
	1800 2500 1800 6800
Text Label 9850 9400 0    50   ~ 0
RDDATA.F
Text Label 9850 9600 0    50   ~ 0
WRITE.F
$EndSCHEMATC
